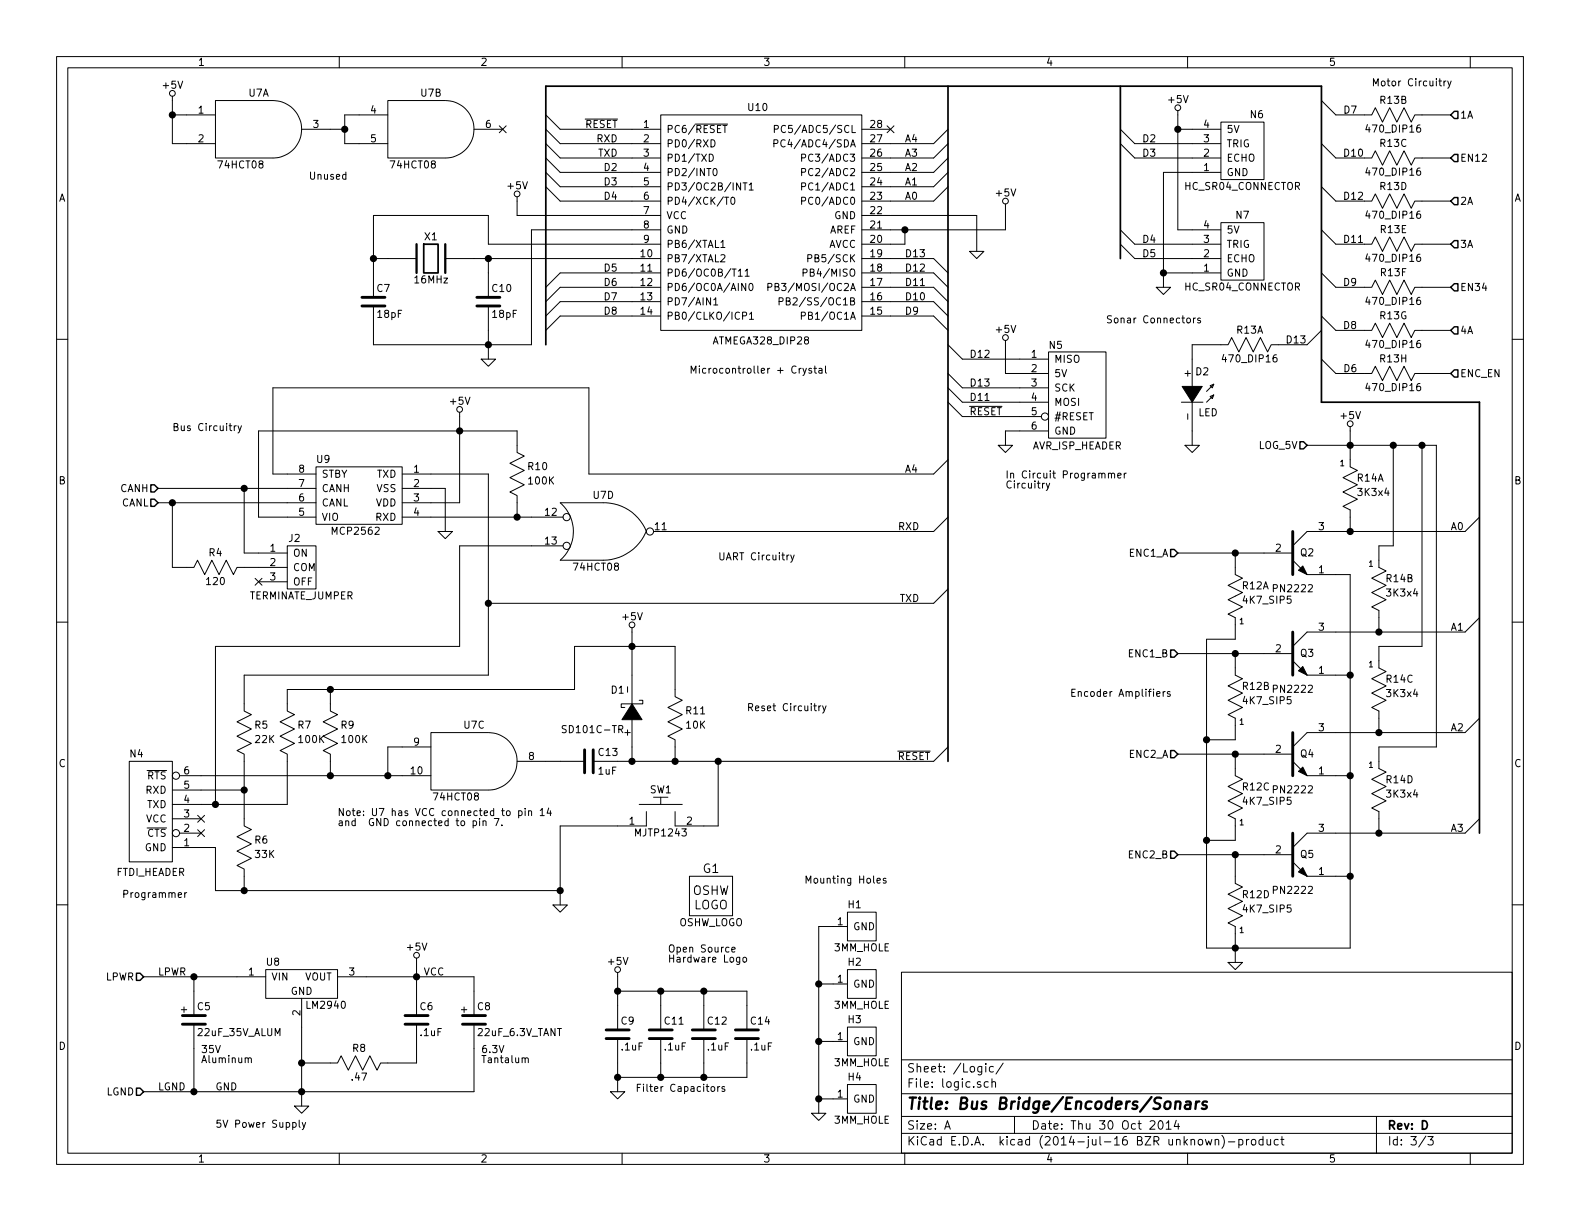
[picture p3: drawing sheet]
EESchema Schematic File Version 2
LIBS:bus_bridge_encoders_sonar
LIBS:power
LIBS:device
LIBS:transistors
LIBS:conn
LIBS:linear
LIBS:regul
LIBS:74xx
LIBS:cmos4000
LIBS:adc-dac
LIBS:memory
LIBS:xilinx
LIBS:special
LIBS:microcontrollers
LIBS:dsp
LIBS:microchip
LIBS:analog_switches
LIBS:motorola
LIBS:texas
LIBS:intel
LIBS:audio
LIBS:interface
LIBS:digital-audio
LIBS:philips
LIBS:display
LIBS:cypress
LIBS:siliconi
LIBS:opto
LIBS:atmel
LIBS:contrib
LIBS:valves
LIBS:bus_bridge_encoders_sonar-cache
EELAYER 25 0
EELAYER END
$Descr A 11000 8500
encoding utf-8
Sheet 3 3
Title "Bus Bridge/Encoders/Sonars"
Date "Thu 30 Oct 2014"
Rev "D"
Comp ""
Comment1 ""
Comment2 ""
Comment3 ""
Comment4 ""
$EndDescr
$Comp
L 3MM_HOLE H1
U 1 1
P 6000 6450
F 0 "H1" H 5950 6600 50  0000 C CNN
F 1 "3MM_HOLE" H 6000 6300 50  0000 C CNN
F 2 "Bus_Bridge_Encoders_Sonar:MountingHole_3mm" H 6000 6450 60  0001 C CNN
F 3 "" H 6000 6450 60  0000 C CNN
	1    6000 6450
	1    0    0    -1  
$EndComp
Text Label 8950 2400 0    50   ~ 0
D13
Text Label 9350 1400 0    50   ~ 0
D12
Text Label 9350 1700 0    50   ~ 0
D11
Text Label 9350 1100 0    50   ~ 0
D10
Text Label 9350 2000 0    50   ~ 0
D9
Text Label 9350 2300 0    50   ~ 0
D8
Text Label 4300 2000 2    50   ~ 0
D6
Text Label 4300 1900 2    50   ~ 0
D5
Text Label 4300 1400 2    50   ~ 0
D4
Text Label 4300 1300 2    50   ~ 0
D3
Text Label 4300 1200 2    50   ~ 0
D2
$Comp
L OSHW_LOGO G1
U 1 1
P 4950 6250
F 0 "G1" H 4950 6450 60  0000 C CNN
F 1 "OSHW_LOGO" H 4950 6075 50  0000 C CNN
F 2 "Bus_Bridge_Encoders_Sonar:OSHW_LOGO_300mil" H 4950 6250 60  0001 C CNN
F 3 "" H 4950 6250 60  0000 C CNN
	1    4950 6250
	1    0    0    -1  
$EndComp
$Comp
L HC_SR04_CONNECTOR N7
U 1 1
P 8650 1750
F 0 "N7" H 8650 2000 50  0000 C CNN
F 1 "HC_SR04_CONNECTOR" H 8650 1500 50  0000 C CNN
F 2 "Bus_Bridge_Encoders_Sonar:Pin_Header_Straight_1x04" H 8650 1750 50  0001 C CNN
F 3 "" H 8650 1750 50  0000 C CNN
	1    8650 1750
	1    0    0    -1  
$EndComp
$Comp
L HC_SR04_CONNECTOR N6
U 1 1
P 8650 1050
F 0 "N6" H 8750 1300 50  0000 C CNN
F 1 "HC_SR04_CONNECTOR" H 8650 800 50  0000 C CNN
F 2 "Bus_Bridge_Encoders_Sonar:Pin_Header_Straight_1x04" H 8650 1050 50  0001 C CNN
F 3 "" H 8650 1050 50  0000 C CNN
	1    8650 1050
	1    0    0    -1  
$EndComp
$Comp
L ATMEGA328_DIP28 U10
U 1 1
P 5300 1550
F 0 "U10" H 5275 2350 50  0000 C CNN
F 1 "ATMEGA328_DIP28" H 5300 725 50  0000 C CNN
F 2 "Bus_Bridge_Encoders_Sonar:DIP-28__300" H 5300 1550 60  0001 C CNN
F 3 "" H 5300 1550 60  0000 C CNN
	1    5300 1550
	1    0    0    -1  
$EndComp
$Comp
L MCP2562 U9
U 1 1
P 2500 3500
F 0 "U9" H 2250 3800 50  0000 C CNN
F 1 "MCP2562" H 2475 3300 50  0000 C CNN
F 2 "Bus_Bridge_Encoders_Sonar:DIP-8__300" H 2550 3500 60  0001 C CNN
F 3 "" H 2550 3500 60  0000 C CNN
	1    2500 3500
	1    0    0    -1  
$EndComp
$Comp
L SCHOTTKY_DIODE_VERT D1
U 1 1
P 4400 4950
F 0 "D1" H 4500 4800 50  0000 C CNN
F 1 "SD101C-TR" H 4675 5075 50  0000 C CNN
F 2 "Bus_Bridge_Encoders_Sonar:Diode_DO-41_SOD81_Horizontal_RM10" H 4400 4950 60  0001 C CNN
F 3 "" H 4400 4950 60  0000 C CNN
	1    4400 4950
	-1   0    0    1   
$EndComp
$Comp
L TERMINATE_JUMPER J2
U 1 1
P 2100 3950
F 0 "J2" H 2150 4150 50  0000 C CNN
F 1 "TERMINATE_JUMPER" H 2100 3750 50  0000 C CNN
F 2 "Bus_Bridge_Encoders_Sonar:Pin_Header_Straight_1x03" H 2100 3950 60  0001 C CNN
F 3 "" H 2100 3950 60  0000 C CNN
	1    2100 3950
	-1   0    0    -1  
$EndComp
$Comp
L FTDI_HEADER N4
U 1 1
P 1050 5850
F 0 "N4" H 950 6450 50  0000 C CNN
F 1 "FTDI_HEADER" H 1050 5625 50  0000 C CNN
F 2 "Bus_Bridge_Encoders_Sonar:Pin_Header_Straight_1x06" H 1050 5850 60  0001 C CNN
F 3 "" H 1050 5850 60  0000 C CNN
	1    1050 5850
	1    0    0    -1  
$EndComp
$Comp
L R_HORIZ R4
U 1 1
P 1500 3950
F 0 "R4" H 1500 4050 50  0000 C CNN
F 1 "120" H 1500 3850 50  0000 C CNN
F 2 "Bus_Bridge_Encoders_Sonar:Resistor_Vertical__100" H 1525 3950 60  0001 C CNN
F 3 "" H 1525 3950 60  0000 C CNN
	1    1500 3950
	1    0    0    -1  
$EndComp
NoConn ~ 1800 4050
$Comp
L VOLTAGE_REGULATOR U8
U 1 1
P 2100 6850
F 0 "U8" H 1900 7000 50  0000 C CNN
F 1 "LM2940" H 2125 6700 50  0000 L CNN
F 2 "Bus_Bridge_Encoders_Sonar:TO-220_Neutral123_Horizontal_LargePads" H 2100 6900 60  0001 C CNN
F 3 "" H 2100 6900 60  0000 C CNN
	1    2100 6850
	1    0    0    -1  
$EndComp
$Comp
L C_VERT C5
U 1 1
P 1350 7100
F 0 "C5" H 1370 7190 50  0000 L CNN
F 1 "22uF_35V_ALUM" H 1370 7010 50  0000 L CNN
F 2 "Bus_Bridge_Encoders_Sonar:Capacitor3MMDiscRM2.5" H 1388 6950 30  0001 C CNN
F 3 "" H 1350 7100 60  0000 C CNN
	1    1350 7100
	1    0    0    -1  
$EndComp
$Comp
L R_HORIZ R8
U 1 1
P 2500 7400
F 0 "R8" H 2500 7500 50  0000 C CNN
F 1 ".47" H 2500 7300 50  0000 C CNN
F 2 "Bus_Bridge_Encoders_Sonar:Resistor_Vertical__100" H 2525 7400 60  0001 C CNN
F 3 "" H 2525 7400 60  0000 C CNN
	1    2500 7400
	1    0    0    -1  
$EndComp
$Comp
L C_VERT C6
U 1 1
P 2900 7100
F 0 "C6" H 2920 7190 50  0000 L CNN
F 1 ".1uF" H 2920 7010 50  0000 L CNN
F 2 "Bus_Bridge_Encoders_Sonar:Capacitor4x3RM2-5_RevB" H 2938 6950 30  0001 C CNN
F 3 "" H 2900 7100 60  0000 C CNN
	1    2900 7100
	1    0    0    -1  
$EndComp
$Comp
L C_VERT C8
U 1 1
P 3300 7100
F 0 "C8" H 3320 7190 50  0000 L CNN
F 1 "22uF_6.3V_TANT" H 3320 7010 50  0000 L CNN
F 2 "Bus_Bridge_Encoders_Sonar:Capacitor3MMDiscRM2.5" H 3338 6950 30  0001 C CNN
F 3 "" H 3300 7100 60  0000 C CNN
	1    3300 7100
	1    0    0    -1  
$EndComp
$Comp
L CRYSTAL X1
U 1 1
P 3000 1800
F 0 "X1" H 3000 1950 50  0000 C CNN
F 1 "16MHz" H 3000 1650 50  0000 C CNN
F 2 "Bus_Bridge_Encoders_Sonar:Crystal_HC49-U_Vertical" H 3000 1800 60  0001 C CNN
F 3 "" H 3000 1800 60  0000 C CNN
	1    3000 1800
	1    0    0    -1  
$EndComp
$Comp
L C_VERT C7
U 1 1
P 2600 2100
F 0 "C7" H 2620 2190 50  0000 L CNN
F 1 "18pF" H 2620 2010 50  0000 L CNN
F 2 "Bus_Bridge_Encoders_Sonar:Capacitor4x3RM2-5_RevB" H 2638 1950 30  0001 C CNN
F 3 "" H 2600 2100 60  0000 C CNN
	1    2600 2100
	1    0    0    -1  
$EndComp
$Comp
L C_VERT C10
U 1 1
P 3400 2100
F 0 "C10" H 3420 2190 50  0000 L CNN
F 1 "18pF" H 3420 2010 50  0000 L CNN
F 2 "Bus_Bridge_Encoders_Sonar:Capacitor4x3RM2-5_RevB" H 3438 1950 30  0001 C CNN
F 3 "" H 3400 2100 60  0000 C CNN
	1    3400 2100
	1    0    0    -1  
$EndComp
$Comp
L R_VERT R5
U 1 1
P 1700 5100
F 0 "R5" H 1770 5150 50  0000 L CNN
F 1 "22K" H 1770 5050 50  0000 L CNN
F 2 "Bus_Bridge_Encoders_Sonar:Resistor_Vertical__100" H 1700 5150 60  0001 C CNN
F 3 "" H 1700 5150 60  0000 C CNN
	1    1700 5100
	1    0    0    -1  
$EndComp
$Comp
L R_VERT R6
U 1 1
P 1700 5900
F 0 "R6" H 1770 5950 50  0000 L CNN
F 1 "33K" H 1770 5850 50  0000 L CNN
F 2 "Bus_Bridge_Encoders_Sonar:Resistor_Vertical__100" H 1700 5950 60  0001 C CNN
F 3 "" H 1700 5950 60  0000 C CNN
	1    1700 5900
	1    0    0    -1  
$EndComp
$Comp
L R_VERT R7
U 1 1
P 2000 5100
F 0 "R7" H 2070 5150 50  0000 L CNN
F 1 "100K" H 2070 5050 50  0000 L CNN
F 2 "Bus_Bridge_Encoders_Sonar:Resistor_Vertical__100" H 2000 5150 60  0001 C CNN
F 3 "" H 2000 5150 60  0000 C CNN
	1    2000 5100
	1    0    0    -1  
$EndComp
$Comp
L R_VERT R9
U 1 1
P 2300 5100
F 0 "R9" H 2370 5150 50  0000 L CNN
F 1 "100K" H 2370 5050 50  0000 L CNN
F 2 "Bus_Bridge_Encoders_Sonar:Resistor_Vertical__100" H 2300 5150 60  0001 C CNN
F 3 "" H 2300 5150 60  0000 C CNN
	1    2300 5100
	1    0    0    -1  
$EndComp
NoConn ~ 1400 5700
NoConn ~ 1400 5800
$Comp
L 74X08 U7
U 3 1
P 3300 5300
F 0 "U7" H 3300 5550 50  0000 C CNN
F 1 "74HCT08" H 3175 5050 50  0000 C CNN
F 2 "Bus_Bridge_Encoders_Sonar:DIP-14__300" H 3300 5300 60  0001 C CNN
F 3 "" H 3300 5300 60  0000 C CNN
	3    3300 5300
	1    0    0    -1  
$EndComp
$Comp
L C_HORIZ C13
U 1 1
P 4100 5300
F 0 "C13" H 4160 5360 50  0000 L CNN
F 1 "1uF" H 4160 5230 50  0000 L CNN
F 2 "Bus_Bridge_Encoders_Sonar:Capacitor4x3RM2-5_RevB" H 4138 5150 30  0001 C CNN
F 3 "" H 4100 5300 60  0000 C CNN
	1    4100 5300
	1    0    0    -1  
$EndComp
$Comp
L R_VERT R11
U 1 1
P 4700 5000
F 0 "R11" H 4770 5050 50  0000 L CNN
F 1 "10K" H 4770 4950 50  0000 L CNN
F 2 "Bus_Bridge_Encoders_Sonar:Resistor_Vertical__100" H 4700 5050 60  0001 C CNN
F 3 "" H 4700 5050 60  0000 C CNN
	1    4700 5000
	1    0    0    -1  
$EndComp
$Comp
L 2_LEAD_PUSH_BUTTON SW1
U 1 1
P 4600 5750
F 0 "SW1" H 4600 6000 50  0000 C CNN
F 1 "MJTP1243" H 4600 5700 50  0000 C CNN
F 2 "Bus_Bridge_Encoders_Sonar:Button_6.5MM" H 4600 5750 60  0001 C CNN
F 3 "" H 4600 5750 60  0000 C CNN
	1    4600 5750
	1    0    0    -1  
$EndComp
$Comp
L 3MM_HOLE H2
U 1 1
P 6000 6850
F 0 "H2" H 5950 7000 50  0000 C CNN
F 1 "3MM_HOLE" H 6000 6700 50  0000 C CNN
F 2 "Bus_Bridge_Encoders_Sonar:MountingHole_3mm" H 6000 6850 60  0001 C CNN
F 3 "" H 6000 6850 60  0000 C CNN
	1    6000 6850
	1    0    0    -1  
$EndComp
$Comp
L 3MM_HOLE H3
U 1 1
P 6000 7250
F 0 "H3" H 5950 7400 50  0000 C CNN
F 1 "3MM_HOLE" H 6000 7100 50  0000 C CNN
F 2 "Bus_Bridge_Encoders_Sonar:MountingHole_3mm" H 6000 7250 60  0001 C CNN
F 3 "" H 6000 7250 60  0000 C CNN
	1    6000 7250
	1    0    0    -1  
$EndComp
$Comp
L 3MM_HOLE H4
U 1 1
P 6000 7650
F 0 "H4" H 5950 7800 50  0000 C CNN
F 1 "3MM_HOLE" H 6000 7500 50  0000 C CNN
F 2 "Bus_Bridge_Encoders_Sonar:MountingHole_3mm" H 6000 7650 60  0001 C CNN
F 3 "" H 6000 7650 60  0000 C CNN
	1    6000 7650
	1    0    0    -1  
$EndComp
Text Label 2950 6800 0    50   ~ 0
VCC
$Comp
L +5V #PWR01
U 1 1
P 2900 6700
F 0 "#PWR01" H 2900 6790 20  0001 C CNN
F 1 "+5V" H 2900 6805 50  0000 C CNN
F 2 "" H 2900 6700 60  0000 C CNN
F 3 "" H 2900 6700 60  0000 C CNN
	1    2900 6700
	1    0    0    -1  
$EndComp
$Comp
L GND #PWR02
U 1 1
P 2100 7700
F 0 "#PWR02" H 2100 7700 30  0001 C CNN
F 1 "GND" H 2100 7630 30  0001 C CNN
F 2 "" H 2100 7700 60  0000 C CNN
F 3 "" H 2100 7700 60  0000 C CNN
	1    2100 7700
	1    0    0    -1  
$EndComp
$Comp
L +5V #PWR03
U 1 1
P 4400 4400
F 0 "#PWR03" H 4400 4490 20  0001 C CNN
F 1 "+5V" H 4400 4505 50  0000 C CNN
F 2 "" H 4400 4400 60  0000 C CNN
F 3 "" H 4400 4400 60  0000 C CNN
	1    4400 4400
	1    0    0    -1  
$EndComp
$Comp
L GND #PWR04
U 1 1
P 3900 6300
F 0 "#PWR04" H 3900 6300 30  0001 C CNN
F 1 "GND" H 3900 6230 30  0001 C CNN
F 2 "" H 3900 6300 60  0000 C CNN
F 3 "" H 3900 6300 60  0000 C CNN
	1    3900 6300
	1    0    0    -1  
$EndComp
$Comp
L +5V #PWR05
U 1 1
P 7000 1450
F 0 "#PWR05" H 7000 1540 20  0001 C CNN
F 1 "+5V" H 7000 1555 50  0000 C CNN
F 2 "" H 7000 1450 60  0000 C CNN
F 3 "" H 7000 1450 60  0000 C CNN
	1    7000 1450
	1    0    0    -1  
$EndComp
$Comp
L GND #PWR06
U 1 1
P 6800 1750
F 0 "#PWR06" H 6800 1750 30  0001 C CNN
F 1 "GND" H 6800 1680 30  0001 C CNN
F 2 "" H 6800 1750 60  0000 C CNN
F 3 "" H 6800 1750 60  0000 C CNN
	1    6800 1750
	1    0    0    -1  
$EndComp
Text Label 4300 1100 2    50   ~ 0
TXD
$Comp
L C_VERT C9
U 1 1
P 4300 7200
F 0 "C9" H 4320 7290 50  0000 L CNN
F 1 ".1uF" H 4320 7110 50  0000 L CNN
F 2 "Bus_Bridge_Encoders_Sonar:Capacitor4x3RM2-5_RevB" H 4338 7050 30  0001 C CNN
F 3 "" H 4300 7200 60  0000 C CNN
	1    4300 7200
	1    0    0    -1  
$EndComp
$Comp
L C_VERT C11
U 1 1
P 4600 7200
F 0 "C11" H 4620 7290 50  0000 L CNN
F 1 ".1uF" H 4620 7110 50  0000 L CNN
F 2 "Bus_Bridge_Encoders_Sonar:Capacitor4x3RM2-5_RevB" H 4638 7050 30  0001 C CNN
F 3 "" H 4600 7200 60  0000 C CNN
	1    4600 7200
	1    0    0    -1  
$EndComp
$Comp
L C_VERT C12
U 1 1
P 4900 7200
F 0 "C12" H 4920 7290 50  0000 L CNN
F 1 ".1uF" H 4920 7110 50  0000 L CNN
F 2 "Bus_Bridge_Encoders_Sonar:Capacitor4x3RM2-5_RevB" H 4938 7050 30  0001 C CNN
F 3 "" H 4900 7200 60  0000 C CNN
	1    4900 7200
	1    0    0    -1  
$EndComp
$Comp
L +5V #PWR07
U 1 1
P 4300 6800
F 0 "#PWR07" H 4300 6890 20  0001 C CNN
F 1 "+5V" H 4300 6905 50  0000 C CNN
F 2 "" H 4300 6800 60  0000 C CNN
F 3 "" H 4300 6800 60  0000 C CNN
	1    4300 6800
	1    0    0    -1  
$EndComp
$Comp
L GND #PWR08
U 1 1
P 4300 7600
F 0 "#PWR08" H 4300 7600 30  0001 C CNN
F 1 "GND" H 4300 7530 30  0001 C CNN
F 2 "" H 4300 7600 60  0000 C CNN
F 3 "" H 4300 7600 60  0000 C CNN
	1    4300 7600
	1    0    0    -1  
$EndComp
Text Notes 4425 7600 0    50   ~ 0
Filter Capacitors
Text Notes 5200 4950 0    50   ~ 0
Reset Circuitry
Text Notes 850  6250 0    50   ~ 0
Programmer
Text Label 1100 6800 0    50   ~ 0
LPWR
$Comp
L 74X08 U7
U 2 1
P 3000 900
F 0 "U7" H 3000 1150 50  0000 C CNN
F 1 "74HCT08" H 2875 650 50  0000 C CNN
F 2 "Bus_Bridge_Encoders_Sonar:DIP-14__300" H 3000 900 60  0001 C CNN
F 3 "" H 3000 900 60  0000 C CNN
	2    3000 900 
	1    0    0    -1  
$EndComp
$Comp
L 74X08 U7
U 1 1
P 1800 900
F 0 "U7" H 1800 1150 50  0000 C CNN
F 1 "74HCT08" H 1675 650 50  0000 C CNN
F 2 "Bus_Bridge_Encoders_Sonar:DIP-14__300" H 1800 900 60  0001 C CNN
F 3 "" H 1800 900 60  0000 C CNN
	1    1800 900 
	1    0    0    -1  
$EndComp
NoConn ~ 3500 900 
$Comp
L AVR_ISP_HEADER N5
U 1 1
P 7500 2750
F 0 "N5" H 7350 2400 50  0000 C CNN
F 1 "AVR_ISP_HEADER" H 7500 3100 50  0000 C CNN
F 2 "Bus_Bridge_Encoders_Sonar:Pin_Header_Straight_2x03" H 7500 2750 60  0001 C CNN
F 3 "" H 7500 2750 60  0000 C CNN
	1    7500 2750
	1    0    0    1   
$EndComp
$Comp
L +5V #PWR09
U 1 1
P 7000 2400
F 0 "#PWR09" H 7000 2490 20  0001 C CNN
F 1 "+5V" H 7000 2505 50  0000 C CNN
F 2 "" H 7000 2400 60  0000 C CNN
F 3 "" H 7000 2400 60  0000 C CNN
	1    7000 2400
	1    0    0    -1  
$EndComp
$Comp
L R_HORIZ_DIP16 R13
U 2 1
P 9700 800
F 0 "R13" H 9700 900 50  0000 C CNN
F 1 "470_DIP16" H 9700 700 50  0000 C CNN
F 2 "Bus_Bridge_Encoders_Sonar:DIP-16__300" H 9725 800 60  0001 C CNN
F 3 "" H 9725 800 60  0000 C CNN
	2    9700 800 
	1    0    0    -1  
$EndComp
$Comp
L R_HORIZ_DIP16 R13
U 3 1
P 9700 1100
F 0 "R13" H 9700 1200 50  0000 C CNN
F 1 "470_DIP16" H 9700 1000 50  0000 C CNN
F 2 "Bus_Bridge_Encoders_Sonar:DIP-16__300" H 9725 1100 60  0001 C CNN
F 3 "" H 9725 1100 60  0000 C CNN
	3    9700 1100
	1    0    0    -1  
$EndComp
$Comp
L R_HORIZ_DIP16 R13
U 4 1
P 9700 1400
F 0 "R13" H 9700 1500 50  0000 C CNN
F 1 "470_DIP16" H 9700 1300 50  0000 C CNN
F 2 "Bus_Bridge_Encoders_Sonar:DIP-16__300" H 9725 1400 60  0001 C CNN
F 3 "" H 9725 1400 60  0000 C CNN
	4    9700 1400
	1    0    0    -1  
$EndComp
$Comp
L R_HORIZ_DIP16 R13
U 5 1
P 9700 1700
F 0 "R13" H 9700 1800 50  0000 C CNN
F 1 "470_DIP16" H 9700 1600 50  0000 C CNN
F 2 "Bus_Bridge_Encoders_Sonar:DIP-16__300" H 9725 1700 60  0001 C CNN
F 3 "" H 9725 1700 60  0000 C CNN
	5    9700 1700
	1    0    0    -1  
$EndComp
$Comp
L R_HORIZ_DIP16 R13
U 6 1
P 9700 2000
F 0 "R13" H 9700 2100 50  0000 C CNN
F 1 "470_DIP16" H 9700 1900 50  0000 C CNN
F 2 "Bus_Bridge_Encoders_Sonar:DIP-16__300" H 9725 2000 60  0001 C CNN
F 3 "" H 9725 2000 60  0000 C CNN
	6    9700 2000
	1    0    0    -1  
$EndComp
$Comp
L R_HORIZ_DIP16 R13
U 7 1
P 9700 2300
F 0 "R13" H 9700 2400 50  0000 C CNN
F 1 "470_DIP16" H 9700 2200 50  0000 C CNN
F 2 "Bus_Bridge_Encoders_Sonar:DIP-16__300" H 9725 2300 60  0001 C CNN
F 3 "" H 9725 2300 60  0000 C CNN
	7    9700 2300
	1    0    0    -1  
$EndComp
$Comp
L LED D2
U 1 1
P 8300 2750
F 0 "D2" H 8370 2910 50  0000 C CNN
F 1 "LED" H 8410 2625 50  0000 C CNN
F 2 "Bus_Bridge_Encoders_Sonar:T1_LED" H 8300 2750 60  0001 C CNN
F 3 "" H 8300 2750 60  0000 C CNN
	1    8300 2750
	1    0    0    -1  
$EndComp
$Comp
L GND #PWR010
U 1 1
P 8300 3100
F 0 "#PWR010" H 8300 3100 30  0001 C CNN
F 1 "GND" H 8300 3030 30  0001 C CNN
F 2 "" H 8300 3100 60  0000 C CNN
F 3 "" H 8300 3100 60  0000 C CNN
	1    8300 3100
	1    0    0    -1  
$EndComp
$Comp
L R_HORIZ_DIP16 R13
U 1 1
P 8700 2400
F 0 "R13" H 8700 2500 50  0000 C CNN
F 1 "470_DIP16" H 8700 2300 50  0000 C CNN
F 2 "Bus_Bridge_Encoders_Sonar:DIP-16__300" H 8725 2400 60  0001 C CNN
F 3 "" H 8725 2400 60  0000 C CNN
	1    8700 2400
	1    0    0    -1  
$EndComp
Text HLabel 8200 3850 0    50   Input ~ 0
ENC1_A
Text HLabel 8200 4550 0    50   Input ~ 0
ENC1_B
Text HLabel 8200 5250 0    50   Input ~ 0
ENC2_A
Text HLabel 8200 5950 0    50   Input ~ 0
ENC2_B
Text HLabel 10100 800  2    50   Input ~ 0
1A
Text HLabel 10100 1100 2    50   Input ~ 0
EN12
Text HLabel 10100 1400 2    50   Input ~ 0
2A
Text HLabel 10100 1700 2    50   Input ~ 0
3A
Text HLabel 10100 2000 2    50   Input ~ 0
EN34
Text HLabel 10100 2300 2    50   Input ~ 0
4A
Text HLabel 10100 2600 2    50   Input ~ 0
ENC_EN
Text HLabel 1000 6800 0    50   Input ~ 0
LPWR
Text HLabel 1100 3400 0    50   Input ~ 0
CANH
Text HLabel 1100 3500 0    50   Input ~ 0
CANL
Text HLabel 1000 7600 0    50   Input ~ 0
LGND
$Comp
L R_HORIZ_DIP16 R13
U 8 1
P 9700 2600
F 0 "R13" H 9700 2700 50  0000 C CNN
F 1 "470_DIP16" H 9700 2500 50  0000 C CNN
F 2 "Bus_Bridge_Encoders_Sonar:DIP-16__300" H 9725 2600 60  0001 C CNN
F 3 "" H 9725 2600 60  0000 C CNN
	8    9700 2600
	1    0    0    -1  
$EndComp
Text Label 4300 1000 2    50   ~ 0
RXD
Text Label 4300 2100 2    50   ~ 0
D7
Text Label 4300 2200 2    50   ~ 0
D8
Text Label 6300 2200 0    50   ~ 0
D9
Text Label 6300 2100 0    50   ~ 0
D10
Text Label 6300 2000 0    50   ~ 0
D11
Text Label 6300 1900 0    50   ~ 0
D12
Text Label 6300 1800 0    50   ~ 0
D13
Text Label 6300 1400 0    50   ~ 0
A0
Text Label 6300 1300 0    50   ~ 0
A1
Text Label 6300 1200 0    50   ~ 0
A2
Text Label 6300 1100 0    50   ~ 0
A3
Text Label 6300 1000 0    50   ~ 0
A4
Entry Wire Line
	6500 1000 6600 900 
Entry Wire Line
	6500 1100 6600 1000
Entry Wire Line
	6500 1200 6600 1100
Entry Wire Line
	6500 1300 6600 1200
Entry Wire Line
	6500 1400 6600 1300
Entry Wire Line
	3800 1000 3900 1100
Entry Wire Line
	3800 900  3900 1000
Entry Wire Line
	3800 1100 3900 1200
Entry Wire Line
	3800 1200 3900 1300
Entry Wire Line
	3800 1300 3900 1400
Entry Wire Line
	9200 700  9300 800 
Entry Wire Line
	9200 1000 9300 1100
Entry Wire Line
	9200 1300 9300 1400
Entry Wire Line
	9200 1600 9300 1700
Entry Wire Line
	9200 1900 9300 2000
Entry Wire Line
	9200 2200 9300 2300
Entry Wire Line
	9200 2500 9300 2600
$Comp
L +5V #PWR011
U 1 1
P 3600 1400
F 0 "#PWR011" H 3600 1490 20  0001 C CNN
F 1 "+5V" H 3600 1505 50  0000 C CNN
F 2 "" H 3600 1400 60  0000 C CNN
F 3 "" H 3600 1400 60  0000 C CNN
	1    3600 1400
	1    0    0    -1  
$EndComp
Entry Wire Line
	3800 2300 3900 2200
Entry Wire Line
	3800 2200 3900 2100
Entry Wire Line
	3800 2100 3900 2000
Entry Wire Line
	3800 2000 3900 1900
Entry Wire Line
	6500 1800 6600 1900
Entry Wire Line
	6500 1900 6600 2000
Entry Wire Line
	6500 2000 6600 2100
Entry Wire Line
	6500 2100 6600 2200
Entry Wire Line
	6500 2200 6600 2300
$Comp
L +5V #PWR012
U 1 1
P 8200 800
F 0 "#PWR012" H 8200 890 20  0001 C CNN
F 1 "+5V" H 8200 905 50  0000 C CNN
F 2 "" H 8200 800 60  0000 C CNN
F 3 "" H 8200 800 60  0000 C CNN
	1    8200 800 
	1    0    0    -1  
$EndComp
Entry Wire Line
	7800 1700 7900 1800
Entry Wire Line
	7800 1600 7900 1700
Entry Wire Line
	7800 1000 7900 1100
Entry Wire Line
	7800 900  7900 1000
Text Label 4300 900  2    50   ~ 0
~RESET
Entry Wire Line
	3800 800  3900 900 
$Comp
L NPN Q3
U 1 1
P 9000 4550
F 0 "Q3" H 9100 4550 50  0000 C CNN
F 1 "PN2222" H 9000 4300 50  0000 C CNN
F 2 "Bus_Bridge_Encoders_Sonar:TO92_123" H 9000 4550 60  0001 C CNN
F 3 "" H 9000 4550 60  0000 C CNN
	1    9000 4550
	1    0    0    -1  
$EndComp
$Comp
L NPN Q4
U 1 1
P 9000 5250
F 0 "Q4" H 9100 5250 50  0000 C CNN
F 1 "PN2222" H 9000 5000 50  0000 C CNN
F 2 "Bus_Bridge_Encoders_Sonar:TO92_123" H 9000 5250 60  0001 C CNN
F 3 "" H 9000 5250 60  0000 C CNN
	1    9000 5250
	1    0    0    -1  
$EndComp
$Comp
L NPN Q5
U 1 1
P 9000 5950
F 0 "Q5" H 9100 5950 50  0000 C CNN
F 1 "PN2222" H 9000 5700 50  0000 C CNN
F 2 "Bus_Bridge_Encoders_Sonar:TO92_123" H 9000 5950 60  0001 C CNN
F 3 "" H 9000 5950 60  0000 C CNN
	1    9000 5950
	1    0    0    -1  
$EndComp
$Comp
L NPN Q2
U 1 1
P 9000 3850
F 0 "Q2" H 9100 3850 50  0000 C CNN
F 1 "PN2222" H 9000 3600 50  0000 C CNN
F 2 "Bus_Bridge_Encoders_Sonar:TO92_123" H 9000 3850 60  0001 C CNN
F 3 "" H 9000 3850 60  0000 C CNN
	1    9000 3850
	1    0    0    -1  
$EndComp
$Comp
L R_VERT_SIP5 R12
U 4 1
P 8600 6300
F 0 "R12" H 8645 6370 50  0000 L CNN
F 1 "4K7_SIP5" H 8645 6270 50  0000 L CNN
F 2 "Bus_Bridge_Encoders_Sonar:Pin_Header_Straight_1x05" H 8600 6300 50  0001 C CNN
F 3 "" H 8600 6300 50  0000 C CNN
	4    8600 6300
	1    0    0    -1  
$EndComp
$Comp
L R_VERT_SIP5 R12
U 3 1
P 8600 5550
F 0 "R12" H 8645 5620 50  0000 L CNN
F 1 "4K7_SIP5" H 8645 5520 50  0000 L CNN
F 2 "Bus_Bridge_Encoders_Sonar:Pin_Header_Straight_1x05" H 8600 5550 50  0001 C CNN
F 3 "" H 8600 5550 50  0000 C CNN
	3    8600 5550
	1    0    0    -1  
$EndComp
$Comp
L R_VERT_SIP5 R12
U 2 1
P 8600 4850
F 0 "R12" H 8645 4920 50  0000 L CNN
F 1 "4K7_SIP5" H 8645 4820 50  0000 L CNN
F 2 "Bus_Bridge_Encoders_Sonar:Pin_Header_Straight_1x05" H 8600 4850 50  0001 C CNN
F 3 "" H 8600 4850 50  0000 C CNN
	2    8600 4850
	1    0    0    -1  
$EndComp
$Comp
L R_VERT_SIP5 R12
U 1 1
P 8600 4150
F 0 "R12" H 8645 4220 50  0000 L CNN
F 1 "4K7_SIP5" H 8645 4120 50  0000 L CNN
F 2 "Bus_Bridge_Encoders_Sonar:Pin_Header_Straight_1x05" H 8600 4150 50  0001 C CNN
F 3 "" H 8600 4150 50  0000 C CNN
	1    8600 4150
	1    0    0    -1  
$EndComp
$Comp
L GND #PWR013
U 1 1
P 8600 6700
F 0 "#PWR013" H 8600 6700 30  0001 C CNN
F 1 "GND" H 8600 6630 30  0001 C CNN
F 2 "" H 8600 6700 60  0000 C CNN
F 3 "" H 8600 6700 60  0000 C CNN
	1    8600 6700
	1    0    0    -1  
$EndComp
$Comp
L R_VERT_SIP5_ALT R14
U 1 1
P 9400 3400
F 0 "R14" H 9445 3470 50  0000 L CNN
F 1 "3K3x4" H 9445 3370 50  0000 L CNN
F 2 "Bus_Bridge_Encoders_Sonar:Pin_Header_Straight_1x05" H 9400 3400 50  0001 C CNN
F 3 "" H 9400 3400 50  0000 C CNN
	1    9400 3400
	1    0    0    -1  
$EndComp
$Comp
L R_VERT_SIP5_ALT R14
U 2 1
P 9600 4100
F 0 "R14" H 9645 4170 50  0000 L CNN
F 1 "3K3x4" H 9645 4070 50  0000 L CNN
F 2 "Bus_Bridge_Encoders_Sonar:Pin_Header_Straight_1x05" H 9600 4100 50  0001 C CNN
F 3 "" H 9600 4100 50  0000 C CNN
	2    9600 4100
	1    0    0    -1  
$EndComp
$Comp
L R_VERT_SIP5_ALT R14
U 3 1
P 9600 4800
F 0 "R14" H 9645 4870 50  0000 L CNN
F 1 "3K3x4" H 9645 4770 50  0000 L CNN
F 2 "Bus_Bridge_Encoders_Sonar:Pin_Header_Straight_1x05" H 9600 4800 50  0001 C CNN
F 3 "" H 9600 4800 50  0000 C CNN
	3    9600 4800
	1    0    0    -1  
$EndComp
$Comp
L R_VERT_SIP5_ALT R14
U 4 1
P 9600 5500
F 0 "R14" H 9645 5570 50  0000 L CNN
F 1 "3K3x4" H 9645 5470 50  0000 L CNN
F 2 "Bus_Bridge_Encoders_Sonar:Pin_Header_Straight_1x05" H 9600 5500 50  0001 C CNN
F 3 "" H 9600 5500 50  0000 C CNN
	4    9600 5500
	1    0    0    -1  
$EndComp
Text Label 10100 5800 0    50   ~ 0
A3
Text Label 10100 5100 0    50   ~ 0
A2
Text Label 10100 4400 0    50   ~ 0
A1
Text Label 10100 3700 0    50   ~ 0
A0
Entry Wire Line
	10200 3700 10300 3600
Entry Wire Line
	10200 4400 10300 4300
Entry Wire Line
	10200 5100 10300 5000
Entry Wire Line
	10200 5800 10300 5700
$Comp
L +5V #PWR014
U 1 1
P 9400 3000
F 0 "#PWR014" H 9400 3090 20  0001 C CNN
F 1 "+5V" H 9400 3105 50  0000 C CNN
F 2 "" H 9400 3000 60  0000 C CNN
F 3 "" H 9400 3000 60  0000 C CNN
	1    9400 3000
	1    0    0    -1  
$EndComp
Entry Wire Line
	9100 2400 9200 2300
$Comp
L +5V #PWR015
U 1 1
P 1200 700
F 0 "#PWR015" H 1200 790 20  0001 C CNN
F 1 "+5V" H 1200 805 50  0000 C CNN
F 2 "" H 1200 700 60  0000 C CNN
F 3 "" H 1200 700 60  0000 C CNN
	1    1200 700 
	1    0    0    -1  
$EndComp
Text HLabel 9100 3100 0    50   Input ~ 0
LOG_5V
$Comp
L 74X08 U7
U 4 2
P 4200 3700
F 0 "U7" H 4200 3950 50  0000 C CNN
F 1 "74HCT08" H 4150 3450 50  0000 C CNN
F 2 "Bus_Bridge_Encoders_Sonar:DIP-14__300" H 4200 3700 60  0001 C CNN
F 3 "" H 4200 3700 60  0000 C CNN
	4    4200 3700
	1    0    0    -1  
$EndComp
$Comp
L GND #PWR016
U 1 1
P 3100 3700
F 0 "#PWR016" H 3100 3700 30  0001 C CNN
F 1 "GND" H 3100 3630 30  0001 C CNN
F 2 "" H 3100 3700 60  0000 C CNN
F 3 "" H 3100 3700 60  0000 C CNN
	1    3100 3700
	1    0    0    -1  
$EndComp
$Comp
L +5V #PWR017
U 1 1
P 3200 2900
F 0 "#PWR017" H 3200 2990 20  0001 C CNN
F 1 "+5V" H 3200 3005 50  0000 C CNN
F 2 "" H 3200 2900 60  0000 C CNN
F 3 "" H 3200 2900 60  0000 C CNN
	1    3200 2900
	1    0    0    -1  
$EndComp
$Comp
L GND #PWR018
U 1 1
P 7000 3100
F 0 "#PWR018" H 7000 3100 30  0001 C CNN
F 1 "GND" H 7000 3030 30  0001 C CNN
F 2 "" H 7000 3100 60  0000 C CNN
F 3 "" H 7000 3100 60  0000 C CNN
	1    7000 3100
	1    0    0    -1  
$EndComp
Text Label 6750 2500 0    50   ~ 0
D12
Text Label 6750 2800 0    50   ~ 0
D11
Text Label 6750 2700 0    50   ~ 0
D13
Text Label 6750 2900 0    50   ~ 0
~RESET
Entry Wire Line
	6600 2400 6700 2500
Entry Wire Line
	6600 2600 6700 2700
Entry Wire Line
	6600 2700 6700 2800
Entry Wire Line
	6600 2800 6700 2900
$Comp
L GND #PWR019
U 1 1
P 8100 2000
F 0 "#PWR019" H 8100 2000 30  0001 C CNN
F 1 "GND" H 8100 1930 30  0001 C CNN
F 2 "" H 8100 2000 60  0000 C CNN
F 3 "" H 8100 2000 60  0000 C CNN
	1    8100 2000
	1    0    0    -1  
$EndComp
$Comp
L GND #PWR020
U 1 1
P 5700 7750
F 0 "#PWR020" H 5700 7750 30  0001 C CNN
F 1 "GND" H 5700 7680 30  0001 C CNN
F 2 "" H 5700 7750 60  0000 C CNN
F 3 "" H 5700 7750 60  0000 C CNN
	1    5700 7750
	1    0    0    -1  
$EndComp
Text Label 1100 7600 0    50   ~ 0
LGND
Connection ~ 1350 6800
Wire Wire Line
	1000 6800 1650 6800
Wire Wire Line
	1350 6900 1350 6800
Wire Wire Line
	1350 7600 1350 7300
Connection ~ 2100 7400
Wire Wire Line
	3300 7600 3300 7300
Wire Wire Line
	2100 7150 2100 7700
Wire Wire Line
	2100 7400 2300 7400
Wire Wire Line
	2900 7400 2900 7300
Wire Wire Line
	2700 7400 2900 7400
Connection ~ 2900 6800
Wire Wire Line
	1200 700  1200 1000
Wire Wire Line
	3300 6800 3300 6900
Wire Wire Line
	3000 3600 3700 3600
Wire Wire Line
	9300 2300 9500 2300
Wire Wire Line
	1800 3600 2000 3600
Wire Wire Line
	3200 3500 3000 3500
Wire Wire Line
	3100 3400 3000 3400
Wire Wire Line
	1100 3500 2000 3500
Wire Wire Line
	1100 3400 2000 3400
Wire Wire Line
	1200 3500 1200 3950
Wire Wire Line
	1200 3950 1300 3950
Wire Wire Line
	1800 3950 1700 3950
Wire Wire Line
	1700 3850 1800 3850
Wire Wire Line
	1700 3400 1700 3850
Wire Wire Line
	9300 1100 9500 1100
Wire Wire Line
	3300 1800 4400 1800
Wire Wire Line
	2700 1800 2600 1800
Connection ~ 2600 1800
Wire Wire Line
	3400 1900 3400 1800
Connection ~ 3400 1800
Wire Wire Line
	2600 2300 2600 2400
Wire Wire Line
	3400 2300 3400 2500
Wire Wire Line
	6200 1500 6800 1500
Wire Wire Line
	6200 1600 7000 1600
Wire Wire Line
	2000 4900 2000 4800
Wire Wire Line
	2300 4900 2300 4800
Connection ~ 2300 4800
Wire Wire Line
	1700 5300 1700 5700
Wire Wire Line
	1500 6200 3900 6200
Wire Wire Line
	5700 7650 5800 7650
Wire Wire Line
	1700 6100 1700 6200
Connection ~ 1700 6200
Wire Wire Line
	1400 5900 1500 5900
Wire Wire Line
	1500 5900 1500 6200
Wire Wire Line
	1400 5400 2800 5400
Connection ~ 2300 5400
Wire Wire Line
	2700 5200 2800 5200
Wire Wire Line
	3400 4700 1700 4700
Wire Wire Line
	1700 4700 1700 4900
Wire Wire Line
	1400 5600 2000 5600
Wire Wire Line
	1400 5500 1700 5500
Connection ~ 1700 5500
Wire Wire Line
	4400 4400 4400 4700
Wire Wire Line
	4300 5300 6500 5300
Wire Wire Line
	4400 5300 4400 5200
Wire Wire Line
	4700 5300 4700 5200
Connection ~ 4400 5300
Wire Wire Line
	4700 4500 4700 4800
Wire Wire Line
	3800 5300 3900 5300
Wire Wire Line
	5000 5300 5000 5750
Connection ~ 4700 5300
Wire Wire Line
	5000 5750 4900 5750
Connection ~ 5000 5300
Wire Wire Line
	5700 6450 5700 7750
Wire Wire Line
	5700 6450 5800 6450
Wire Wire Line
	5800 6850 5700 6850
Connection ~ 5700 6850
Wire Wire Line
	5800 7250 5700 7250
Connection ~ 5700 7250
Connection ~ 5700 7650
Wire Wire Line
	4300 5750 3900 5750
Connection ~ 2100 7600
Wire Wire Line
	2900 6700 2900 6900
Wire Wire Line
	2550 6800 3300 6800
Wire Wire Line
	1000 7600 3300 7600
Wire Wire Line
	2000 4800 4000 4800
Wire Wire Line
	3900 5750 3900 6300
Connection ~ 3900 6200
Wire Wire Line
	7000 1600 7000 1450
Wire Wire Line
	6800 1500 6800 1750
Wire Wire Line
	1800 3000 1800 3600
Wire Wire Line
	2000 3300 1900 3300
Wire Wire Line
	4300 6800 4300 7000
Connection ~ 4300 6900
Wire Wire Line
	4900 6900 4900 7000
Wire Wire Line
	4600 7000 4600 6900
Connection ~ 4600 6900
Wire Wire Line
	4300 7400 4300 7600
Connection ~ 4300 7500
Wire Wire Line
	4900 7500 4900 7400
Wire Wire Line
	4600 7400 4600 7500
Connection ~ 4600 7500
Wire Wire Line
	2000 5600 2000 5300
Wire Wire Line
	2300 5400 2300 5300
Wire Wire Line
	3000 3300 3400 3300
Wire Wire Line
	1200 1000 1300 1000
Wire Wire Line
	1200 800  1300 800 
Wire Wire Line
	2500 800  2400 800 
Wire Wire Line
	2400 800  2400 1000
Wire Wire Line
	2400 1000 2500 1000
Wire Wire Line
	2300 900  2400 900 
Connection ~ 2400 900 
Wire Wire Line
	9300 1400 9500 1400
Wire Wire Line
	9300 800  9500 800 
Wire Wire Line
	9300 1700 9500 1700
Wire Wire Line
	9500 2000 9300 2000
Wire Wire Line
	7100 3000 7000 3000
Wire Wire Line
	7100 2900 6700 2900
Wire Wire Line
	6700 2700 7100 2700
Wire Wire Line
	6700 2500 7100 2500
Wire Wire Line
	6700 2800 7100 2800
Wire Wire Line
	7100 2600 7000 2600
Wire Wire Line
	7000 2600 7000 2400
Wire Wire Line
	9100 2400 8900 2400
Wire Wire Line
	8500 2400 8300 2400
Wire Wire Line
	8300 2400 8300 2500
Wire Wire Line
	8300 3000 8300 3100
Wire Wire Line
	9900 800  10100 800 
Wire Wire Line
	10100 1100 9900 1100
Wire Wire Line
	9900 1400 10100 1400
Wire Wire Line
	10100 1700 9900 1700
Wire Wire Line
	10100 2000 9900 2000
Wire Wire Line
	10100 2300 9900 2300
Wire Wire Line
	9900 2600 10100 2600
Wire Wire Line
	9500 2600 9300 2600
Wire Wire Line
	6200 1000 6500 1000
Wire Wire Line
	6500 1100 6200 1100
Wire Wire Line
	6200 1200 6500 1200
Wire Wire Line
	6500 1300 6200 1300
Wire Wire Line
	6200 1400 6500 1400
Wire Wire Line
	6500 1800 6200 1800
Wire Wire Line
	6200 1900 6500 1900
Wire Wire Line
	6500 2000 6200 2000
Wire Wire Line
	6200 2100 6500 2100
Wire Wire Line
	6500 2200 6200 2200
Wire Wire Line
	4400 1000 3900 1000
Wire Wire Line
	3900 1100 4400 1100
Wire Wire Line
	4400 1200 3900 1200
Wire Wire Line
	3900 1300 4400 1300
Wire Wire Line
	3900 1400 4400 1400
Wire Wire Line
	4400 1900 3900 1900
Wire Wire Line
	3900 2000 4400 2000
Wire Wire Line
	4400 2100 3900 2100
Wire Wire Line
	4400 2200 3900 2200
Wire Bus Line
	6600 600  6600 5300
Wire Wire Line
	6200 1700 6300 1700
Wire Wire Line
	6300 1700 6300 1600
Connection ~ 6300 1600
Wire Wire Line
	4400 1500 3600 1500
Wire Wire Line
	3600 1500 3600 1400
Wire Wire Line
	4400 1600 3700 1600
Wire Wire Line
	3700 1600 3700 2400
Wire Wire Line
	2600 1500 2600 1900
Wire Wire Line
	2600 1500 3400 1500
Wire Wire Line
	3400 1500 3400 1700
Wire Wire Line
	3400 1700 4400 1700
Wire Wire Line
	3700 2400 2600 2400
Connection ~ 3400 2400
Wire Wire Line
	8200 1600 8300 1600
Wire Wire Line
	8200 800  8200 1600
Wire Wire Line
	8200 900  8300 900 
Connection ~ 8200 900 
Wire Wire Line
	8300 1200 8100 1200
Wire Wire Line
	8100 1200 8100 2000
Wire Wire Line
	8100 1900 8300 1900
Connection ~ 8100 1900
Wire Wire Line
	8300 1800 7900 1800
Wire Wire Line
	8300 1700 7900 1700
Wire Wire Line
	7900 1100 8300 1100
Wire Wire Line
	7900 1000 8300 1000
Wire Bus Line
	7800 600  7800 1800
Wire Bus Line
	3800 600  3800 2400
Wire Bus Line
	3800 600  9200 600 
Wire Wire Line
	3900 900  4400 900 
Wire Wire Line
	9400 6100 9300 6100
Wire Wire Line
	9400 6600 9400 4000
Wire Wire Line
	9400 4000 9300 4000
Wire Wire Line
	9300 4700 9400 4700
Connection ~ 9400 4700
Wire Wire Line
	9300 5400 9400 5400
Connection ~ 9400 5400
Wire Wire Line
	8200 3850 8800 3850
Wire Wire Line
	8600 3850 8600 3950
Wire Wire Line
	8200 4550 8800 4550
Wire Wire Line
	8600 4550 8600 4650
Wire Wire Line
	8200 5250 8800 5250
Wire Wire Line
	8600 5250 8600 5350
Wire Wire Line
	8200 5950 8800 5950
Wire Wire Line
	8600 5950 8600 6100
Wire Wire Line
	8400 6600 9400 6600
Wire Wire Line
	8600 6500 8600 6700
Connection ~ 8600 6600
Connection ~ 9400 6100
Wire Wire Line
	9300 3700 10200 3700
Wire Wire Line
	9400 3700 9400 3600
Wire Wire Line
	9300 4400 10200 4400
Wire Wire Line
	9600 4400 9600 4300
Wire Wire Line
	9300 5100 10200 5100
Wire Wire Line
	9600 5100 9600 5000
Connection ~ 9400 3700
Connection ~ 9600 4400
Connection ~ 9600 5100
Wire Wire Line
	10000 3100 10000 5200
Wire Wire Line
	9100 3100 10000 3100
Wire Wire Line
	9400 3000 9400 3200
Connection ~ 9700 3100
Wire Wire Line
	9600 3900 9600 3800
Wire Wire Line
	9600 3800 9700 3800
Wire Wire Line
	9700 3800 9700 3100
Wire Wire Line
	9600 4600 9600 4500
Wire Wire Line
	9600 4500 9900 4500
Wire Wire Line
	9900 4500 9900 3100
Connection ~ 9900 3100
Wire Wire Line
	9300 5800 10200 5800
Wire Wire Line
	9600 5800 9600 5700
Wire Wire Line
	9600 5300 9600 5200
Wire Wire Line
	9600 5200 10000 5200
Connection ~ 9600 5800
Wire Bus Line
	10300 2800 10300 5800
Wire Bus Line
	9200 2800 10300 2800
Wire Bus Line
	9200 600  9200 2800
Wire Wire Line
	8600 4350 8600 4450
Wire Wire Line
	8600 4450 8400 4450
Wire Wire Line
	8400 4450 8400 6600
Wire Wire Line
	8600 5050 8600 5150
Wire Wire Line
	8600 5150 8400 5150
Connection ~ 8400 5150
Wire Wire Line
	8600 5750 8600 5850
Wire Wire Line
	8600 5850 8400 5850
Connection ~ 8400 5850
Connection ~ 8600 5950
Connection ~ 8600 3850
Connection ~ 8600 4550
Connection ~ 8600 5250
Connection ~ 1200 800 
Connection ~ 1700 3400
Wire Wire Line
	3100 3400 3100 3700
Wire Wire Line
	3200 2900 3200 3500
Wire Wire Line
	7000 3000 7000 3100
Connection ~ 9400 3100
Connection ~ 1350 7600
Wire Wire Line
	4000 4800 4000 4500
Wire Wire Line
	4000 4500 4700 4500
Connection ~ 4400 4500
Wire Wire Line
	3700 3800 3200 3800
Wire Wire Line
	3200 4500 1500 4500
$Comp
L R_VERT R10
U 1 1
P 3600 3300
F 0 "R10" H 3670 3350 50  0000 L CNN
F 1 "100K" H 3670 3250 50  0000 L CNN
F 2 "Bus_Bridge_Encoders_Sonar:Resistor_Vertical__100" H 3600 3350 60  0001 C CNN
F 3 "" H 3600 3350 60  0000 C CNN
	1    3600 3300
	1    0    0    -1  
$EndComp
Wire Wire Line
	3600 3000 3600 3100
Wire Wire Line
	1800 3000 3600 3000
Connection ~ 3200 3000
Wire Wire Line
	1500 4500 1500 5600
Connection ~ 1500 5600
Wire Wire Line
	3200 3800 3200 4500
Wire Wire Line
	3600 3500 3600 3600
Connection ~ 3600 3600
Wire Wire Line
	3400 3300 3400 4700
Wire Wire Line
	3400 4200 6500 4200
Wire Wire Line
	4700 3700 6500 3700
Entry Wire Line
	6500 3700 6600 3600
Entry Wire Line
	6500 4200 6600 4100
Entry Wire Line
	6500 5300 6600 5200
Text Label 6250 5300 0    50   ~ 0
~RESET
Text Label 6400 3700 2    50   ~ 0
RXD
Text Label 6400 4200 2    50   ~ 0
TXD
Connection ~ 3400 4200
Text Label 9450 800  2    50   ~ 0
D7
Text Label 9450 2600 2    50   ~ 0
D6
Text Label 8050 1000 2    50   ~ 0
D2
Text Label 8050 1100 2    50   ~ 0
D3
Text Label 8050 1700 2    50   ~ 0
D4
Text Label 8050 1800 2    50   ~ 0
D5
Wire Wire Line
	1900 3300 1900 2700
Wire Wire Line
	1900 2700 4100 2700
Wire Wire Line
	4100 2700 4100 3300
Wire Wire Line
	4100 3300 6500 3300
Entry Wire Line
	6500 3300 6600 3200
Text Label 6300 3300 0    50   ~ 0
A4
NoConn ~ 6200 900 
Connection ~ 1200 3500
$Comp
L GND #PWR021
U 1 1
P 3400 2500
F 0 "#PWR021" H 3400 2500 30  0001 C CNN
F 1 "GND" H 3400 2430 30  0001 C CNN
F 2 "" H 3400 2500 60  0000 C CNN
F 3 "" H 3400 2500 60  0000 C CNN
	1    3400 2500
	1    0    0    -1  
$EndComp
Text Notes 5000 3900 0    50   ~ 0
UART Circuitry
Text Notes 1500 7850 0    50   ~ 0
5V Power Supply
Text Notes 2150 1250 0    50   ~ 0
Unused
Text Notes 2350 5750 0    50   ~ 0
Note: U7 has VCC connected to pin 14\nand  GND connected to pin 7.
Text Notes 7450 4850 0    50   ~ 0
Encoder Amplifiers
Text Notes 7700 2250 0    50   ~ 0
Sonar Connectors
Text Notes 9550 600  0    50   ~ 0
Motor Circuitry
Text Notes 7000 3400 0    50   ~ 0
In Circuit Programmer\nCircuitry
Text Notes 1200 3000 0    50   ~ 0
Bus Circuitry
Text Notes 5600 6150 0    50   ~ 0
Mounting Holes
Text Notes 4650 6700 0    50   ~ 0
Open Source\nHardware Logo
Text Notes 4800 2600 0    50   ~ 0
Microcontroller + Crystal
Text Label 1500 7600 0    50   ~ 0
GND
Wire Wire Line
	4300 6900 5200 6900
Wire Wire Line
	4300 7500 5200 7500
Wire Wire Line
	2700 5200 2700 5400
Connection ~ 2700 5400
$Comp
L C_VERT C14
U 1 1
P 5200 7200
F 0 "C14" H 5220 7290 50  0000 L CNN
F 1 ".1uF" H 5220 7110 50  0000 L CNN
F 2 "Bus_Bridge_Encoders_Sonar:Capacitor4x3RM2-5_RevB" H 5238 7050 30  0001 C CNN
F 3 "" H 5200 7200 60  0000 C CNN
	1    5200 7200
	1    0    0    -1  
$EndComp
Wire Wire Line
	5200 7500 5200 7400
Connection ~ 4900 7500
Wire Wire Line
	5200 6900 5200 7000
Connection ~ 4900 6900
Text Notes 1400 7400 0    50   ~ 0
35V\nAluminum
Text Notes 1250 7050 0    50   ~ 0
+
Text Notes 3200 7050 0    50   ~ 0
+
Text Notes 3350 7400 0    50   ~ 0
6.3V\nTantalum
$EndSCHEMATC
